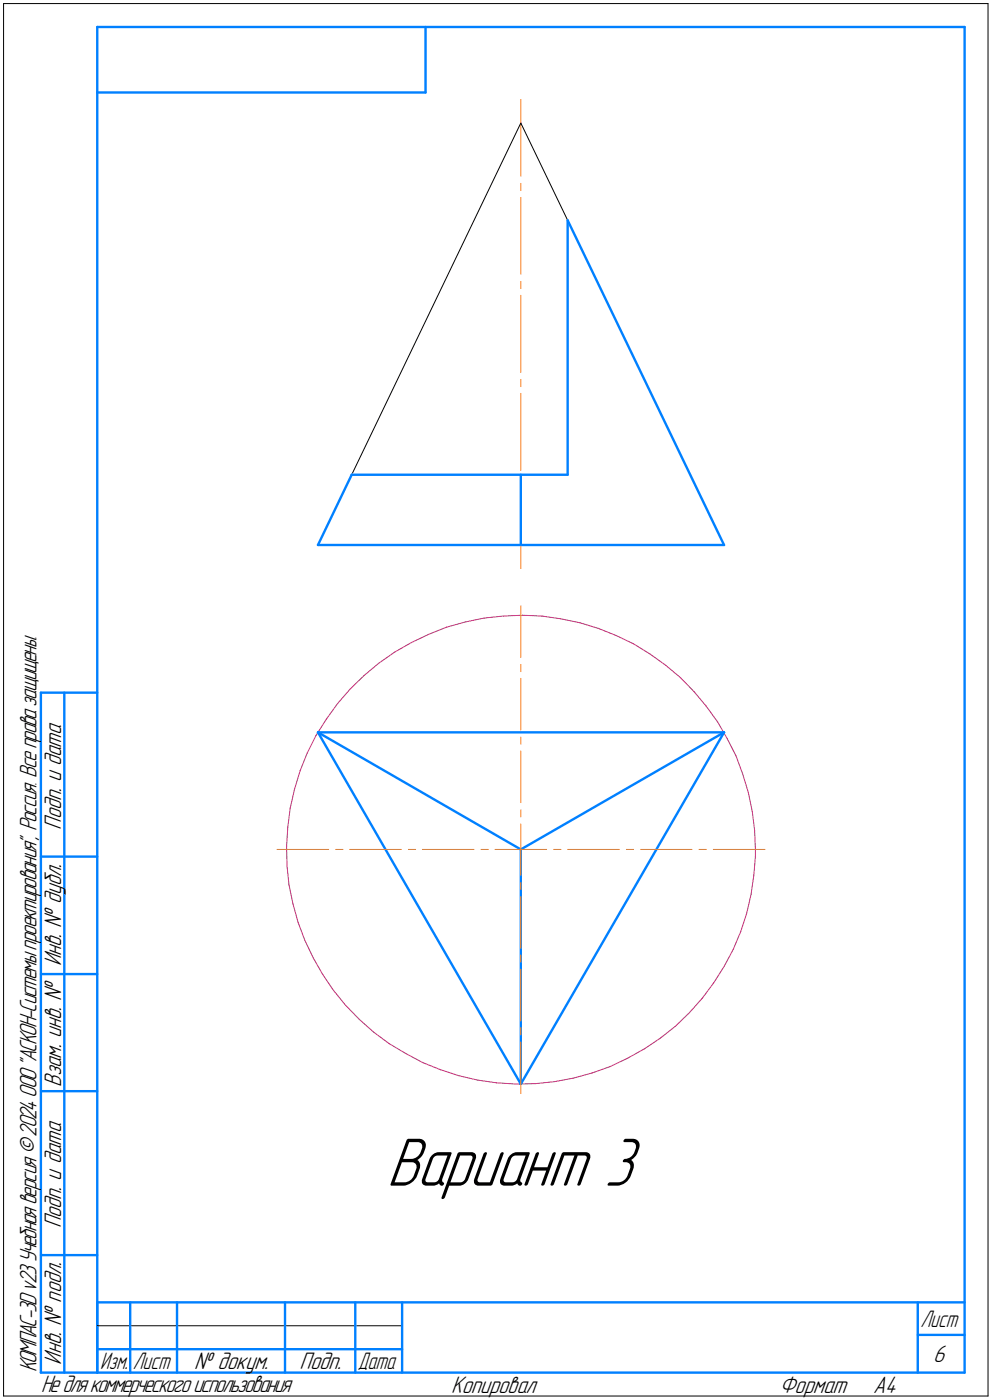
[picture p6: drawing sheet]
<svg xmlns="http://www.w3.org/2000/svg" width="212mm" height="299mm" viewBox="0 0 212 299" stroke-linecap="round" stroke-linejoin="round" font-family="sans-serif">
<g fill="none" stroke="#0080ff" stroke-width=".51">
<path d="M20.7 5.8v287zM20.7 5.8h185zM20.7 19.7h70.1zM90.8 5.8v13.9zM205.7 5.8v287zM121.1 47l33.3 69.2zM121.1 47v54.3zM67.8 116.2h86.6zM75 101.3l-7.2 14.9zM75 101.3h46.1zM111.1 101.3v14.9zM8.7 147.7v145.1z"/>
<path d="M8.7 147.7h12zM13.7 147.7v145.1zM67.8 156.2h86.6zM67.8 156.2l43.3 75zM67.8 156.2l43.3 25zM154.4 156.2l-43.3 75zM8.7 182.7h12zM111.1 181.2l43.3-25zM111.1 181.2v50zM8.7 207.8h12zM8.7 232.7h12zM8.7 267.7h12z"/>
<path d="M20.7 277.8h185zM20.7 277.8v15zM27.8 277.8v15zM37.8 277.8v15zM60.8 277.8v15zM75.8 277.8v15zM85.8 277.8v15zM195.7 277.8v15zM8.7 292.8h12zM20.7 292.8h185zM20.7 287.8h7.1zM27.8 287.8h10z"/>
<path d="M37.8 287.8h23zM60.8 287.8h15zM75.8 287.8h10zM195.7 284.7h10z"/>
</g>
<g fill="none" stroke="#ff8000" stroke-width=".21">
<path d="M111.1 39.1v1.5zM111.1 21.3v16.3zM111.1 42.2v16.3zM111.1 63v16.4zM111.1 60v1.6zM111.1 83.9v16.4zM111.1 80.9v1.6zM111.1 104.8v16.4zM111.1 101.9v1.4zM111.1 129.2v11zM111.1 141.7v1.6zM111.1 144.7v11z"/>
<path d="M111.1 157.2v1.5zM111.1 160.2v11zM111.1 172.7v1.5zM111.1 175.8v5.4zM59.1 181.2h11zM71.6 181.2h1.6zM74.6 181.2h11zM87.1 181.2h1.5zM90.1 181.2h11zM102.6 181.2h1.5zM105.6 181.2h5.5zM111.1 191.3v11z"/>
<path d="M111.1 188.2v1.5zM111.1 181.2v5.5zM111.1 181.2h5.5zM118.1 181.2h1.5zM121.1 181.2h11zM133.6 181.2h1.5zM136.7 181.2h10.9zM149.1 181.2h1.5zM152.1 181.2h11.1zM111.1 219.2v1.5zM111.1 206.8v11zM111.1 203.7v1.5z"/>
<path d="M111.1 222.2v11.1z"/>
</g>
<g fill="none" stroke="#c52b79" stroke-width=".21">
<path d="M84.2 139.1l3.5-2zM87.7 137.1l3.7-1.8zM91.4 135.3l3.8-1.5zM95.2 133.8l4-1.1zM99.2 132.7l4.1-.9zM103.3 131.8l4.1-.4zM107.4 131.4l4-.2zM111.4 131.2l4.2 .2zM115.6 131.4l4 .6zM119.6 132l4.1 .8zM123.7 132.8l3.9 1.2zM127.6 134l3.8 1.6z"/>
<path d="M131.4 135.6l3.7 1.7zM135.1 137.3l3.6 2.2zM138.7 139.5l3.3 2.4zM67.4 156.9l-1.9 3.7zM69.6 153.4l-2.2 3.5zM72 150.1l-2.4 3.3zM74.7 147l2.9-2.9zM74.7 147l-2.7 3.1zM77.6 144.1l3.2-2.6zM80.8 141.5l3.4-2.4zM142 141.9l3.1 2.6zM145.1 144.5l2.9 3z"/>
<path d="M148 147.5l2.6 3.1zM150.6 150.6l2.5 3.4zM153.1 154l2 3.6zM155.1 157.6l1.9 3.6zM61.4 176.4l-.3 4.1zM61.9 172.4l-.5 4zM62.8 168.3l-.9 4.1zM64 164.4l-1.2 3.9zM65.5 160.6l-1.5 3.8zM157 161.2l1.4 3.9zM158.4 165.1l1.2 3.9zM159.6 169l.8 4.1z"/>
<path d="M160.4 173.1l.6 4zM161 177.1l.1 4.1zM61.1 180.5l.1 4.2zM61.2 184.7l.4 4zM61.6 188.7l.9 4.1zM62.5 192.8l1.1 4zM63.6 196.8l1.4 3.8zM158 198.7l-1.6 3.8zM159.3 194.8l-1.3 3.9zM160.2 190.8l-.9 4zM160.8 186.7l-.6 4.1zM161.1 182.6l-.3 4.1z"/>
<path d="M161.1 181.2v1.4zM65 200.6l1.8 3.7zM66.8 204.3l2 3.6zM68.8 207.9l2.3 3.3zM71.1 211.2l2.6 3.3zM73.7 214.5l2.9 2.9zM76.6 217.4l3.1 2.7zM144.1 218.9l3-2.9zM149.8 212.9l-2.7 3.1zM152.2 209.6l-2.4 3.3zM154.4 206.2l-2.2 3.4zM156.4 202.5l-2 3.7z"/>
<path d="M79.7 220.1l3.3 2.5zM83 222.6l3.5 2.1zM86.5 224.7l3.7 2zM90.2 226.7l3.8 1.5zM94 228.2l3.9 1.2zM97.9 229.4l4 1zM101.9 230.4l4 .6zM105.9 231l4.2 .2zM110.1 231.2l4.1-.1zM114.2 231.1l4.1-.4zM118.3 230.7l4-.7zM122.3 230l4-1.1z"/>
<path d="M126.3 228.9l3.8-1.4zM130.1 227.5l3.8-1.8zM133.9 225.7l3.6-2zM137.5 223.7l3.4-2.3zM140.9 221.4l3.2-2.5z"/>
</g>
<path d="M.8 .8v297zM.8 .8h209.9zM210.7 .8v297zM111.1 26.2l10 20.8zM111.1 26.2l-36.1 75.1zM.8 297.8h209.9zM20.7 282.8h65.1z" fill="none" stroke="#000" stroke-width=".21"/>
<path d="M82.5 241.7h55.5zM82.5 241.8h55.5zM82.5 241.9h55.5zM82.5 242h55.5zM82.5 242.1h55.5zM82.5 242.1h55.5zM82.5 242.2h55.5zM82.5 242.3h55.5zM82.5 242.4h55.5zM82.5 242.5h55.5zM82.5 242.6h55.5zM82.5 242.7h55.5zM82.5 242.7h55.5zM82.5 242.8h55.5zM82.5 242.9h55.5zM82.5 243h55.5zM82.5 243.1h55.5zM82.5 243.2h55.5zM82.5 243.2h55.5zM82.5 243.3h55.5zM82.5 243.4h55.5zM82.5 243.5h55.5zM82.5 243.6h55.5zM82.5 243.7h55.5zM82.5 243.8h55.5zM82.5 243.8h55.5zM82.5 243.9h55.5zM82.5 244h55.5zM82.5 244.1h55.5zM82.5 244.2h55.5zM82.5 244.3h55.5zM82.5 244.3h55.5zM82.5 244.4h55.5zM82.5 244.5h55.5zM82.5 244.6h55.5zM82.5 244.7h55.5zM82.5 244.8h55.5zM82.5 244.9h55.5zM82.5 244.9h55.5zM82.5 245h55.5zM82.5 245.1h55.5zM82.5 245.2h55.5zM82.5 245.3h55.5zM82.5 245.4h55.5zM82.5 245.4h55.5zM82.5 245.5h55.5zM82.5 245.6h55.5zM82.5 245.7h55.5zM82.5 245.8h55.5zM82.5 245.9h55.5zM82.5 246h55.5zM82.5 246h55.5zM82.5 246.1h55.5zM82.5 246.2h55.5zM82.5 246.3h55.5zM82.5 246.4h55.5zM82.5 246.5h55.5zM82.5 246.5h55.5zM82.5 246.6h55.5zM82.5 246.7h55.5zM82.5 246.8h55.5zM82.5 246.9h55.5zM82.5 247h55.5zM82.5 247.1h55.5zM82.5 247.1h55.5zM82.5 247.2h55.5zM82.5 247.3h55.5zM82.5 247.4h55.5zM82.5 247.5h55.5zM82.5 247.6h55.5zM82.5 247.6h55.5zM82.5 247.7h55.5zM82.5 247.8h55.5zM82.5 247.9h55.5zM82.5 248h55.5zM82.5 248.1h55.5zM82.5 248.2h55.5zM82.5 248.2h55.5zM82.5 248.3h55.5zM82.5 248.4h55.5zM82.5 248.5h55.5zM82.5 248.6h55.5zM82.5 248.7h55.5zM82.5 248.8h55.5zM82.5 248.8h55.5zM82.5 248.9h55.5zM82.5 249h55.5zM82.5 249.1h55.5zM82.5 249.2h55.5zM82.5 249.3h55.5zM82.5 249.3h55.5zM82.5 249.4h55.5zM82.5 249.5h55.5zM82.5 249.6h55.5zM82.5 249.7h55.5zM82.5 249.8h55.5zM82.5 249.9h55.5zM82.5 249.9h55.5zM82.5 250h55.5zM82.5 250.1h55.5zM82.5 250.2h55.5zM82.5 250.3h55.5zM82.5 250.4h55.5zM82.5 250.4h55.5zM82.5 250.5h55.5zM82.5 250.6h55.5zM82.5 250.7h55.5zM82.5 250.8h55.5zM82.5 250.9h55.5zM82.5 251h55.5zM82.5 251h55.5zM82.5 251.1h55.5zM82.5 251.2h55.5zM82.5 251.3h55.5zM82.5 251.4h55.5zM82.5 251.5h55.5zM82.5 251.5h55.5zM82.5 251.6h55.5zM82.5 251.7h55.5zM82.5 251.8h55.5zM82.5 251.9h55.5zM82.5 252h55.5zM82.5 252.1h55.5zM82.5 252.1h55.5zM82.5 252.2h55.5zM82.5 252.3h55.5zM82.5 252.4h55.5zM82.5 252.5h55.5zM82.5 252.6h55.5zM82.5 252.6h55.5zM82.5 252.7h55.5zM82.5 252.8h55.5zM82.5 252.9h55.5zM82.5 253h55.5zM82.5 253.1h55.5zM82.5 253.2h55.5zM82.5 253.2h55.5zM82.5 253.3h55.5zM82.5 253.4h55.5zM82.5 253.5h55.5zM82.5 253.6h55.5zM82.5 253.7h55.5zM82.5 253.7h55.5zM82.5 253.8h55.5zM82.5 253.9h55.5zM82.5 254h55.5zM82.5 254.1h55.5zM82.5 254.2h55.5zM82.5 254.3h55.5zM82.5 254.3h55.5zM82.5 254.4h55.5zM82.5 254.5h55.5zM82.5 254.6h55.5zM82.5 254.7h55.5zM82.5 254.8h55.5zM82.5 254.8h55.5zM82.5 254.9h55.5zM82.5 255h55.5zM82.5 255.1h55.5zM82.5 255.2h55.5zM82.5 255.3h55.5zM82.5 255.4h55.5zM82.5 255.4h55.5zM82.5 255.5h55.5zM82.5 255.6h55.5zM82.5 255.7h55.5zM82.5 255.8h55.5zM82.5 255.9h55.5z" fill="#fff" stroke="#fff" stroke-width=".21"/>
<text font-size="15.6" x="82.5" y="252.9">Вариант 3</text>
<g font-size="5.4">
<text x="13" y="177" transform="rotate(-90 13 177)">Подп. и дата</text>
<text x="13" y="206.1" transform="rotate(-90 13 206.1)">Инв. № дубл.</text>
<text x="13" y="231.8" transform="rotate(-90 13 231.8)">Взам. инв. №</text>
<text x="13" y="262" transform="rotate(-90 13 262)">Подп. и дата</text>
<text x="7.7" y="292.8" transform="rotate(-90 7.7 292.8)">КОМПАС-3Dv23Учебнаяверсия©2024ООО&quot;АСКОН-Системыпроектирования&quot;, Россия. Всеправазащищены.</text>
<text x="13" y="291.1" transform="rotate(-90 13 291.1)">Инв. № подл.</text>
<text x="41.4" y="292">№ докум.</text>
<text x="63.9" y="292">Подп.</text>
<text x="199" y="290.5">6</text>
<text x="8.8" y="297">Недлякоммерческогоиспользования</text>
<text x="96.3" y="297">Копировал</text>
<text x="166.2" y="297">Формат</text>
<text x="186.3" y="297">A4</text>
</g>
<g font-size="5.3">
<text x="196.4" y="283">Лист</text>
<text x="21.4" y="292">Изм.</text>
<text x="28.4" y="292">Лист</text>
<text x="76.4" y="292">Дата</text>
</g>
</svg>
